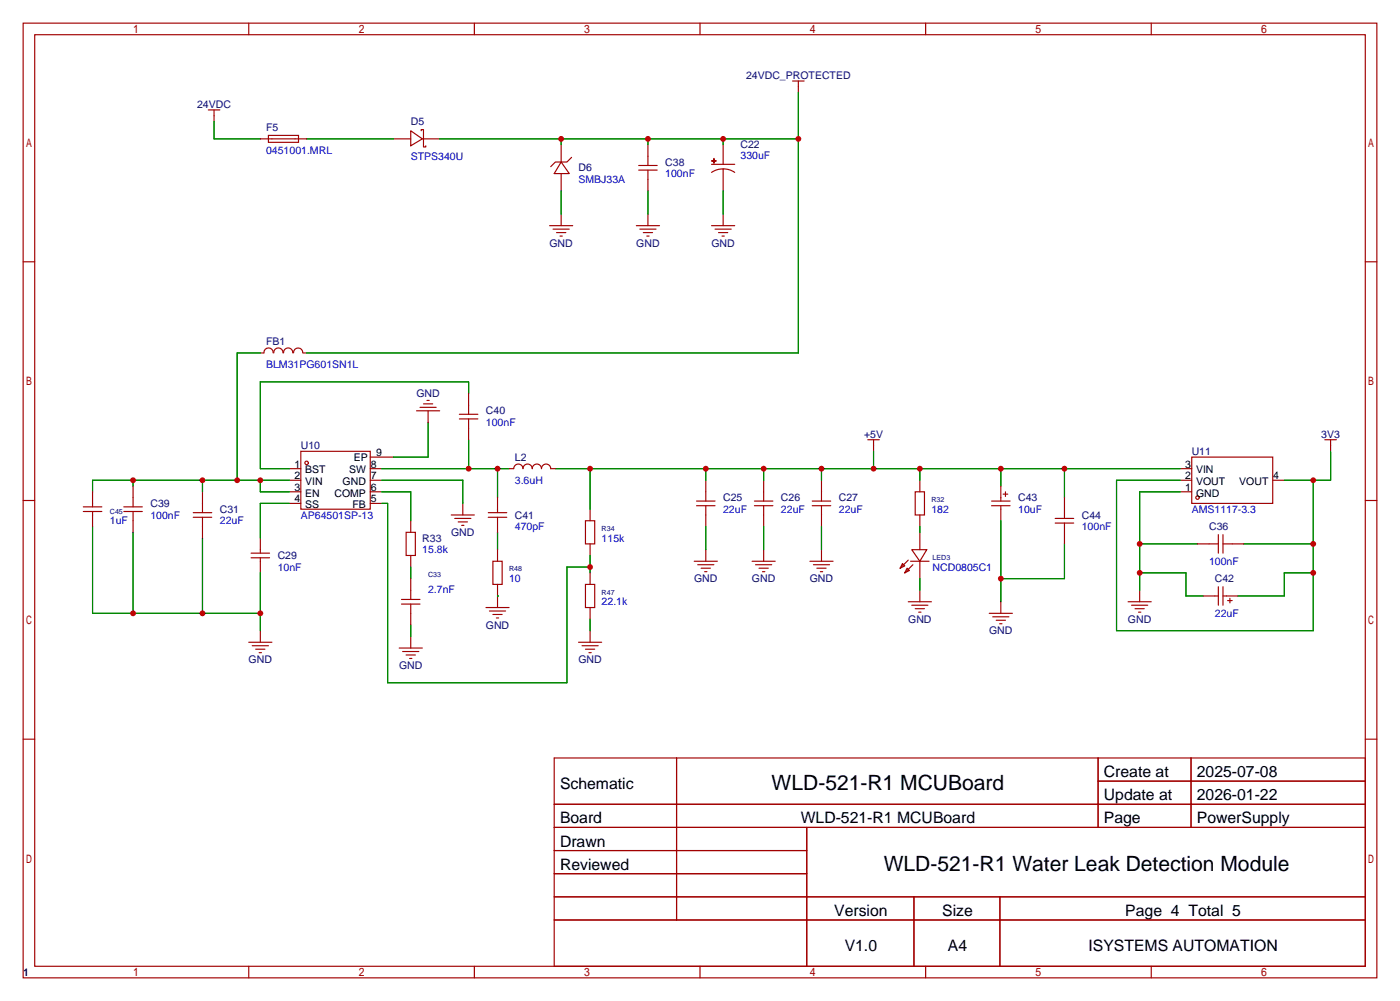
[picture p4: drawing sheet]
<svg xmlns="http://www.w3.org/2000/svg" width="307mm" height="220mm" viewBox="0 0 307 220" stroke-linecap="round" stroke-linejoin="round" font-family="sans-serif">
<g fill="none" stroke="#a10000" stroke-width=".25">
<path d="M5.1 5.1h297.2v209.5h-297.2zM7.6 7.6h292.1v204.5h-292.1zM54.6 5.1v2.5M104.1 5.1v2.5M153.7 5.1v2.5M174 17.8h2.5M175.3 17.8v2.5M203.2 5.1v2.5M252.7 5.1v2.5M45.7 24.1h2.6M47 24.1v2.6M57.1 30.5h10.2"/>
<path d="M58.9 29.7h6.6v1.5h-6.6zM86.4 30.5h3.8M90.2 28.7l2.5 1.8-2.5 1.5zM92.5 28.7v-.3h.5v3.9h.5v-.3M92.7 30.5h3.8M123.2 35.6l1.8 2.5h-3.3zM123.2 31.8v3.8M123.2 38.1v3.8M125.5 34.5l-1 1.1h-2.6l-1 1M140.2 36.3h4.1M140.2 37.3h4.1M142.2 31.8v4.5"/>
<path d="M142.2 37.3v4.6M156.2 35.3h1zM156.2 36.1h5.1M156.7 34.8v1zM158.7 37.1l1.6 .2 1 .5M158.7 37.1l-1 .1-1.5 .6M158.7 31.8v4.3M158.7 37.1v4.8M5.1 57.5h2.5M120.6 49.5h5.1M121.4 50.3h3.6M122.2 51.1h2"/>
<path d="M122.9 51.8h.5M123.2 47v2.5M139.7 49.5h5.1M140.5 50.3h3.5M141.2 51.1h2.1M142 51.8h.5M142.2 47v2.5M156.2 49.5h5.1M157 50.3h3.5M157.7 51.1h2.1M158.5 51.8h.5M158.7 47v2.5"/>
<path d="M299.7 57.5h2.6M57.1 77.5h.8M57.9 77.5a1.01 1.01 0 0 1 1.1-1.1 1.01 1.01 0 0 1 1 1.1M60.1 77.5a1.01 1.01 0 0 1 1-1.1 1.01 1.01 0 0 1 1 1.1M62.2 77.5a1.01 1.01 0 0 1 1.1-1.1 1.01 1.01 0 0 1 1 1.1M64.4 77.5a1.01 1.01 0 0 1 1.1-1.1 1.01 1.01 0 0 1 1 1.1M66.5 77.5h.8M66 99.1h15.3v12.7h-15.3zM91.4 90.2h5.1M92.2 89.4h3.6M93 88.6h2M93.7 87.9h.5"/>
<path d="M94 90.2v2.5M100.8 91.9h4.1M100.8 90.9h4.1M102.9 86.4v4.5M102.9 91.9v4.6M190.5 96.5h2.5M191.8 96.5v2.6M290.8 96.5h2.6M292.1 96.5v2.6M5.1 109.9h2.5M18.3 111.3h4.1M18.3 112.3h4.1"/>
<path d="M20.3 107.9v3.4M20.3 112.3v3.3M27.2 111.3h4M27.2 112.3h4M29.2 106.7v4.6M29.2 112.3v4.5M42.4 113.5h4.1M42.4 112.5h4.1M44.4 107.9v4.6M44.4 113.5v4.6M57.1 118.1v3.3M63.5 102.9h2.5"/>
<path d="M63.5 105.4h2.5M63.5 107.9h2.5M63.5 110.5h2.5M81.3 102.9h2.5M81.3 105.4h2.5M81.3 107.9h2.5M81.3 110.5h2.5M81.3 100.3h5.1M89.2 116.8h2v5.1h-2zM90.2 114.3v2.5M99.1 113h5M99.8 113.8h3.6"/>
<path d="M100.6 114.6h2M101.3 115.3h.6M101.6 110.5v2.5M107.2 113.5h4.1M107.2 112.5h4.1M109.2 109.2v3.3M109.2 113.5v3.3M111.8 102.9h1a1.02 1.02 0 0 1 1-1 1.02 1.02 0 0 1 1 1 1.02 1.02 0 0 1 1-1 1.02 1.02 0 0 1 1 1 1.02 1.02 0 0 1 1.1-1 1.02 1.02 0 0 1 1 1 1.02 1.02 0 0 1 1-1 1.02 1.02 0 0 1 1 1h1M128.5 114.3h2.1v5.1h-2.1zM129.5 111.8v2.5M129.5 119.4v2.5M152.9 111h4.1"/>
<path d="M152.9 110h4.1M154.9 105.4v4.6M154.9 111v4.6M165.6 111h4.1M165.6 110h4.1M167.6 105.4v4.6M167.6 111v4.6M178.3 111h4.1M178.3 110h4.1M180.3 105.4v4.6M180.3 111v4.6M200.9 107.9h2v5.1h-2z"/>
<path d="M201.9 105.4v2.5M201.9 113v2.6M201.9 116.8v3.8M217.7 111h4M217.7 110h4M219.7 106.7v3.3M219.7 111v3.3M220.2 108.5h1M220.7 107.9v1.1M231.6 113.8h4.1M231.6 114.8h4.1M233.7 109.2v4.6"/>
<path d="M233.7 114.8v4.6M259.1 102.9h2.5M259.1 105.4h2.5M259.1 107.9h2.5M261.6 100.3h17.8v10.2h-17.8zM262.9 119.4h4.6M267.5 117.3v4.1M268.5 119.4h4.5M268.5 117.3v4.1M279.4 105.4h2.5M299.7 109.9h2.6M55.1 122.4h4.1"/>
<path d="M55.1 121.4h4.1M57.1 122.4v3.3M57.1 138.4v2.6M88.1 132.6h4.1M88.1 131.6h4.1M90.2 121.9v2.6M90.2 127v4.6M90.2 132.6v4.6M90.2 139.7v2.5M106.7 133.3h5.1M107.4 134.1h3.6M108.2 123.2h2v5.1h-2z"/>
<path d="M108.2 134.9h2M109 135.6h.5M109.2 120.6v2.6M109.2 128.3v5M128.5 128.3h2.1v5h-2.1zM129.5 125.7v2.6M129.5 133.3v2.6M129.5 138.4v2.6M152.4 123.2h5.1M153.2 124h3.5M153.9 124.7h2.1M154.7 125.5h.5"/>
<path d="M154.9 120.6v2.6M165.1 123.2h5.1M165.9 124h3.5M166.6 124.7h2.1M167.4 125.5h.5M167.6 120.6v2.6M177.8 123.2h5.1M178.6 124h3.5M179.3 124.7h2.1M180.1 125.5h.5M180.3 120.6v2.6M198.1 123.7l.5 .5-1 .5z"/>
<path d="M199.1 124.7l.5 .5-1 .5zM199.4 132.1h5.1M199.4 122.9l-1.8 1.8M199.9 123.2h4.1M200.2 120.6h3.3l-1.6 2.6zM200.2 132.8h3.5M200.4 124l-1.8 1.7M200.9 133.6h2M201.7 134.4h.5M201.9 123.2v3.8M201.9 129.5v2.6M217.2 134.6h5"/>
<path d="M217.9 135.4h3.6M218.7 136.1h2M219.5 136.9h.5M219.7 132.1v2.5M247.6 132.1h5.1M248.4 132.8h3.6M249.2 133.6h2M249.9 134.4h.5M250.2 129.5v2.6M264.2 130.8h3.3M267.5 128.8v4M268.5 128.8v4"/>
<path d="M268.5 130.8h3.3M269.5 131.8h1M270 131.3v1M54.6 141h5.1M55.4 141.7h3.5M56.1 142.5h2.1M56.9 143.3h.5M87.6 142.2h5.1M88.4 143h3.5M89.2 143.8h2M89.9 144.5h.5M127 141h5.1"/>
<path d="M127.8 141.7h3.5M128.5 142.5h2.1M129.3 143.3h.5M5.1 162.2h2.5M121.7 166.4h178v45.7h-178zM121.7 176.5h178M148.5 166.4v35.5M241.1 166.4v15.2M241.1 171.4h58.6M261.5 166.4v15.2M299.7 162.2h2.6M121.7 181.6h178"/>
<path d="M121.7 186.7h55.4M121.7 196.8h178M121.7 191.8h55.4M177.1 181.6v30.5M200.6 196.8v15.3M219.5 196.8v15.3M54.6 212.1v2.5M104.1 212.1v2.5M121.7 201.9h178M153.7 212.1v2.5M203.2 212.1v2.5M252.7 212.1v2.5"/>
<circle cx="67.3" cy="101.6" r=".38"/>
<circle cx="262.9" cy="109.2" r=".38"/>
</g>
<g fill="none" stroke="#008700" stroke-width=".25">
<path d="M47 26.7v3.8h10.1M67.3 30.5h19.1M96.5 30.5h78.8M123.2 30.5v1.3M142.2 30.5v1.3M158.7 30.5v1.3M175.3 20.3v57.2h-108M123.2 41.9v5.1M142.2 41.9v5.1M158.7 41.9v5.1M57.1 77.5h-5v27.9M94 92.7v7.6h-7.6"/>
<path d="M102.9 86.4v-2.6h-45.8v19.1h6.4M102.9 96.5v6.4M191.8 99.1v3.8M292.1 99.1v6.3h-10.2M20.3 115.6v19h36.8M29.2 105.4v1.3M29.2 116.8v17.8M44.4 105.4v2.5M44.4 118.1v16.5M57.1 105.4v2.5h6.4M63.5 110.5h-6.4v7.6M63.5 105.4h-43.2v2.5"/>
<path d="M83.8 110.5h1.3v39.4h39.4v-25.4h5M83.8 107.9h6.4v6.4M83.8 105.4h17.8v5.1M83.8 102.9h28M109.2 102.9v6.3M109.2 116.8v3.8M121.9 102.9h137.2M129.5 102.9v8.9M154.9 102.9v2.5M154.9 115.6v5M167.6 102.9v2.5M167.6 115.6v5"/>
<path d="M180.3 102.9v2.5M180.3 115.6v5M201.9 102.9v2.5M201.9 115.6v1.2M219.7 102.9v3.8M219.7 114.3v17.8M233.7 102.9v6.3M233.7 119.4v7.6h-14M250.2 119.4h12.7M259.1 107.9h-8.9v21.6M259.1 105.4h-14v33h43.2v-33M273 119.4h15.3"/>
<path d="M57.1 125.7v12.7M90.2 124.5v2.5M90.2 137.2v2.5M109.2 130.8h.1M129.5 121.9v3.8M129.5 135.9v2.5M201.9 127v2.5M250.2 125.7h10.1v5.1h3.9M288.3 125.7h-6.4v5.1h-10.1"/>
</g>
<g fill="#c00">
<circle cx="57.2" cy="134.6" r=".63"/>
<circle cx="44.5" cy="134.6" r=".63"/>
<circle cx="29.2" cy="134.6" r=".63"/>
<circle cx="129.5" cy="124.5" r=".63"/>
<circle cx="102.9" cy="102.9" r=".63"/>
<circle cx="109.2" cy="102.9" r=".63"/>
<circle cx="250.2" cy="119.4" r=".63"/>
<circle cx="250.2" cy="125.7" r=".63"/>
<circle cx="288.3" cy="125.7" r=".63"/>
<circle cx="288.3" cy="119.4" r=".63"/>
<circle cx="288.3" cy="105.4" r=".63"/>
<circle cx="129.5" cy="102.9" r=".63"/>
<circle cx="154.9" cy="102.9" r=".63"/>
<circle cx="167.6" cy="102.9" r=".63"/>
<circle cx="180.3" cy="102.9" r=".63"/>
<circle cx="191.8" cy="102.9" r=".63"/>
<circle cx="201.9" cy="102.9" r=".63"/>
<circle cx="219.7" cy="102.9" r=".63"/>
<circle cx="233.7" cy="102.9" r=".63"/>
<circle cx="219.7" cy="127" r=".63"/>
<circle cx="52.1" cy="105.4" r=".63"/>
<circle cx="44.5" cy="105.4" r=".63"/>
<circle cx="29.2" cy="105.4" r=".63"/>
<circle cx="57.2" cy="105.4" r=".63"/>
<circle cx="175.3" cy="30.5" r=".63"/>
<circle cx="158.8" cy="30.5" r=".63"/>
<circle cx="142.2" cy="30.5" r=".63"/>
<circle cx="123.2" cy="30.5" r=".63"/>
</g>
<g font-size="4.6">
<text x="169.4" y="173.5">WLD-521-R1 MCUBoard</text>
<text x="194" y="191.3">WLD-521-R1 Water Leak Detection Module</text>
</g>
<g font-size="3.5">
<text x="122.9" y="173.1">Schematic</text>
<text x="242.3" y="170.6">Create at</text>
<text x="262.7" y="170.6">2025-07-08</text>
<text x="242.3" y="175.7">Update at</text>
<text x="262.7" y="175.7">2026-01-22</text>
<text x="122.9" y="180.7">Board</text>
<text x="122.9" y="185.8">Drawn</text>
<text x="175.8" y="180.7">WLD-521-R1 MCUBoard</text>
<text x="242.3" y="180.7">Page</text>
<text x="262.7" y="180.7">PowerSupply</text>
<text x="122.9" y="190.9">Reviewed</text>
<text x="183.1" y="201.1">Version</text>
<text x="206.8" y="201.1">Size</text>
<text x="247" y="201.1">Page 4 Total 5</text>
<text x="185.4" y="208.7">V1.0</text>
<text x="208.1" y="208.7">A4</text>
<text x="239" y="208.7">ISYSTEMS AUTOMATION</text>
</g>
<g font-size="2.3" fill="#000080">
<text x="163.8" y="17.3">24VDC_PROTECTED</text>
<text x="43.3" y="23.7">24VDC</text>
<text x="58.4" y="28.7">F5</text>
<text x="90.2" y="27.5">D5</text>
<text x="162.6" y="32.6">C22</text>
<text x="127" y="37.6">D6</text>
<text x="146" y="36.4">C38</text>
<text x="120.6" y="54.1">GND</text>
<text x="139.7" y="54.1">GND</text>
<text x="156.2" y="54.1">GND</text>
<text x="58.4" y="75.7">FB1</text>
<text x="91.4" y="87.2">GND</text>
<text x="106.7" y="91">C40</text>
<text x="66" y="98.6">U10</text>
<text x="113" y="101.1">L2</text>
<text x="189.7" y="96.1">+5V</text>
<text x="261.6" y="99.9">U11</text>
<text x="290" y="96.1">3V3</text>
<text x="33" y="111.3">C39</text>
<text x="48.3" y="112.6">C31</text>
<text x="113" y="113.8">C41</text>
<text x="158.7" y="110">C25</text>
<text x="171.4" y="110">C26</text>
<text x="184.1" y="110">C27</text>
<text x="223.5" y="110">C43</text>
<text x="237.5" y="113.8">C44</text>
<text x="92.7" y="118.9">R33</text>
<text x="99" y="117.6">GND</text>
<text x="265.4" y="116.4">C36</text>
<text x="61" y="122.7">C29</text>
<text x="152.4" y="127.8">GND</text>
<text x="165.1" y="127.8">GND</text>
<text x="177.8" y="127.8">GND</text>
<text x="266.7" y="127.8">C42</text>
<text x="106.7" y="138">GND</text>
<text x="199.4" y="136.7">GND</text>
<text x="247.6" y="136.7">GND</text>
<text x="217.1" y="139.2">GND</text>
<text x="54.6" y="145.6">GND</text>
<text x="87.6" y="146.9">GND</text>
<text x="127" y="145.6">GND</text>
<text x="5.1" y="214.2">1</text>
</g>
<g font-size="2.3" fill="#00f">
<text x="58.4" y="33.8">0451001.MRL</text>
<text x="90.2" y="35.1">STPS340U</text>
<text x="162.6" y="34.8">330uF</text>
<text x="127" y="40.2">SMBJ33A</text>
<text x="146" y="38.9">100nF</text>
<text x="58.4" y="80.8">BLM31PG601SN1L</text>
<text x="106.7" y="93.5">100nF</text>
<text x="113" y="106.2">3.6uH</text>
<text x="33" y="113.8">100nF</text>
<text x="66" y="113.8">AP64501SP-13</text>
<text x="158.7" y="112.6">22uF</text>
<text x="171.4" y="112.6">22uF</text>
<text x="184.1" y="112.6">22uF</text>
<text x="204.5" y="112.6">182</text>
<text x="223.5" y="112.6">10uF</text>
<text x="261.6" y="112.6">AMS1117-3.3</text>
<text x="24.1" y="115.1">1uF</text>
<text x="48.3" y="115.1">22uF</text>
<text x="113" y="116.4">470pF</text>
<text x="132.1" y="118.9">115k</text>
<text x="237.5" y="116.4">100nF</text>
<text x="61" y="125.3">10nF</text>
<text x="92.7" y="121.5">15.8k</text>
<text x="204.7" y="125.3">NCD0805C1</text>
<text x="265.4" y="124">100nF</text>
<text x="94" y="130.1">2.7nF</text>
<text x="111.8" y="127.8">10</text>
<text x="132.1" y="132.9">22.1k</text>
<text x="266.7" y="135.4">22uF</text>
</g>
<g font-size="2.3">
<text x="77.7" y="101.1">EP</text>
<text x="82.5" y="100.1">9</text>
<text x="64.6" y="102.6">1</text>
<text x="64.6" y="105.2">2</text>
<text x="64.6" y="107.7">3</text>
<text x="67" y="103.9">BST</text>
<text x="67" y="106.5">VIN</text>
<text x="75.2" y="106.5">GND</text>
<text x="76.6" y="103.9">SW</text>
<text x="81.4" y="107.7">6</text>
<text x="81.4" y="105.2">7</text>
<text x="81.4" y="102.6">8</text>
<text x="260.2" y="107.7">1</text>
<text x="260.2" y="105.2">2</text>
<text x="260.2" y="102.6">3</text>
<text x="262.6" y="106.5">VOUT</text>
<text x="262.6" y="103.9">VIN</text>
<text x="272" y="106.5">VOUT</text>
<text x="279.5" y="105.2">4</text>
<text x="64.6" y="110.3">4</text>
<text x="67" y="109">EN</text>
<text x="67" y="111.5">SS</text>
<text x="73.4" y="109">COMP</text>
<text x="77.4" y="111.5">FB</text>
<text x="81.4" y="110.3">5</text>
<text x="262.6" y="109">GND</text>
</g>
<g font-size="1.6" fill="#000080">
<text x="24.1" y="112.7">C45</text>
<text x="204.5" y="110.2">R32</text>
<text x="132.1" y="116.5">R34</text>
<text x="111.8" y="125.4">R48</text>
<text x="204.7" y="122.9">LED3</text>
<text x="94" y="126.7">C33</text>
<text x="132.1" y="130.5">R47</text>
</g>
</svg>
